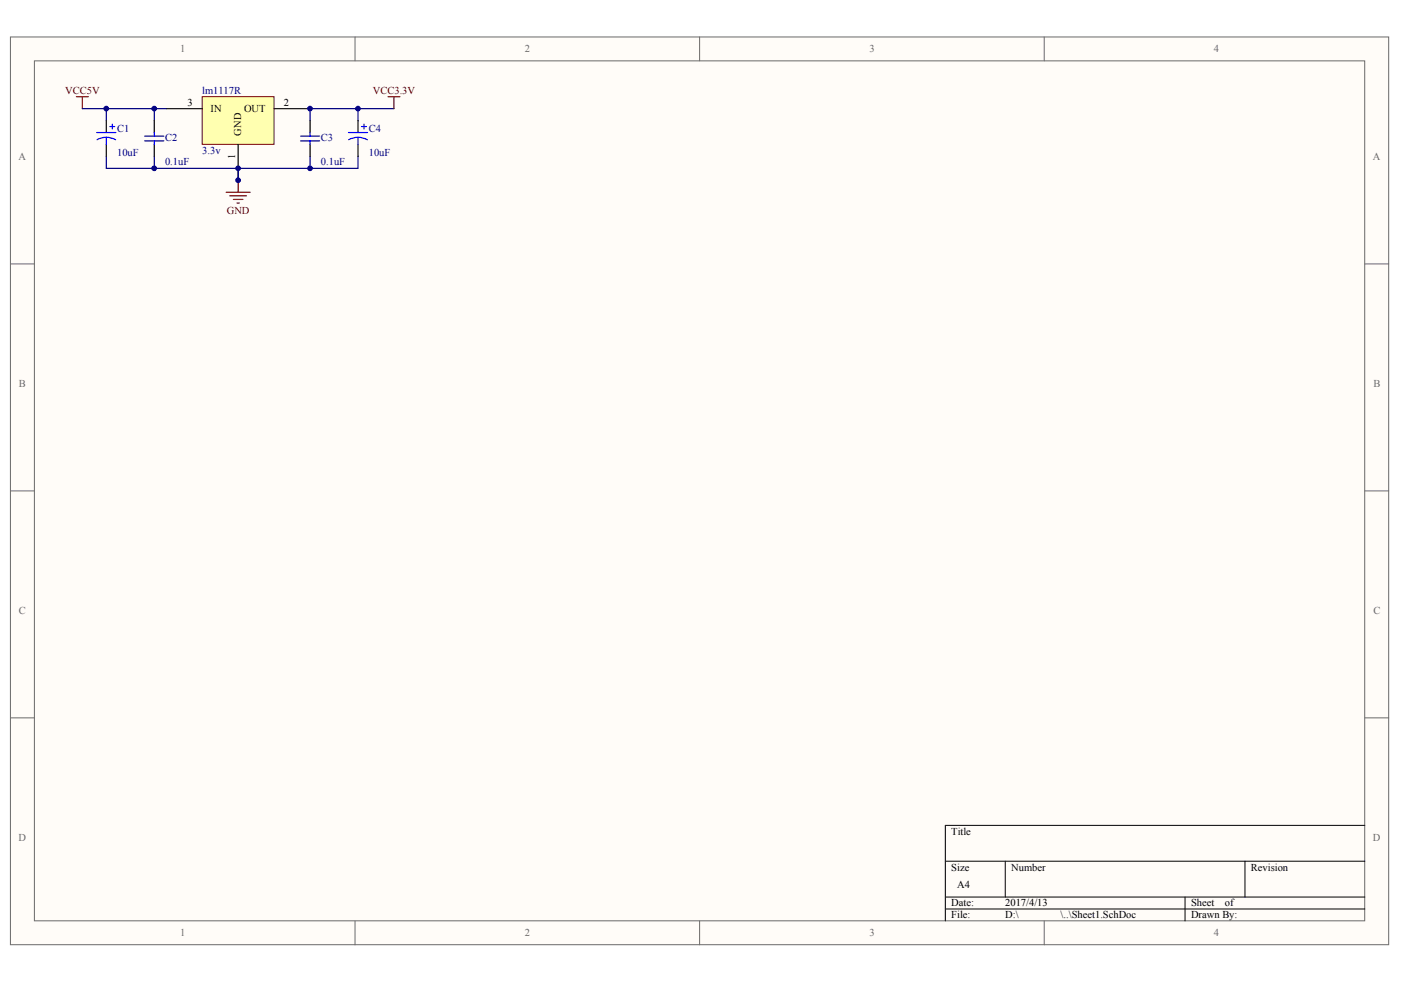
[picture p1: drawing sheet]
<svg xmlns="http://www.w3.org/2000/svg" width="287mm" height="202mm" viewBox="0 0 287 202" stroke-linecap="round" stroke-linejoin="round" font-family="sans-serif">
<g fill="#fffcf8" stroke="#696969" stroke-width=".2">
<path d="M2.1 7.6h282.2v185.9h-282.2z"/>
<path d="M7 12.5h272.4v176.1h-272.4z"/>
</g>
<path d="M72.7 7.6v4.9M143.2 7.6v4.9M213.8 7.6v4.9M2.1 54.1h4.9M279.4 54.1h4.9M2.1 100.5h4.9M279.4 100.5h4.9M2.1 147h4.9M279.4 147h4.9M72.7 188.6v4.9M143.2 188.6v4.9M213.8 188.6v4.9" fill="none" stroke="#696969" stroke-width=".2"/>
<path d="M193.5 176.4h85.9M205.8 176.4v7.3M254.9 176.4v7.3M279.4 169h-85.9v19.6M193.5 183.7h85.9M193.5 186.2h85.9M242.6 183.7v4.9" fill="none" stroke="#000" stroke-width=".2"/>
<path d="M41.4 19.8h14.7v9.8h-14.7z" fill="#ffffb0" stroke="#800000" stroke-width=".2"/>
<path d="M21.8 24.7v2.4M21.8 29.6v2.4M31.6 24.7v2.4M31.6 29.6v2.4M34 22.3h7.4M48.8 29.6v7.3M56.1 22.3h7.4M63.5 24.7v2.4M63.5 29.6v2.4M73.3 24.7v2.4M73.3 29.6v2.4" fill="none" stroke="#000" stroke-width=".25"/>
<path d="M15.6 19.8h2.5M16.9 19.8v2.5M79.4 19.8h2.5M80.7 19.8v2.5M46.3 39.4h4.9M48.8 36.9v2.5M47 40.1h3.5M47.8 40.8h1.9M48.5 41.6h.5" fill="none" stroke="#800000" stroke-width=".25"/>
<path d="M16.9 22.3h17.1M21.8 32v2.5h51.5v-2.5M21.8 22.3v2.4M31.6 22.3v2.4M31.6 32v2.5M48.8 34.5v2.4M63.5 32v2.5M73.3 22.3v2.4M80.7 22.3h-17.2v2.4" fill="none" stroke="#000080" stroke-width=".25"/>
<g fill="none" stroke="#00f" stroke-width=".25">
<path d="M19.8 27.1h3.9M21.8 28.1l1.1 .2 .8 .3M21.8 28.1l-1.2 .2-.7 .3M21.8 28.1v1.5M22.5 25.9h1M23 25.4v1M29.6 27.9h3.9M29.6 28.9h3.9M31.6 27.1v.8M31.6 28.9v.7M61.5 27.9h3.9M61.5 28.9h3.9"/>
<path d="M63.5 27.1v.8M63.5 28.9v.7M71.3 27.1h4M73.3 28.1l1.2 .2 .7 .3M73.3 28.1l-1.2 .2-.7 .3M73.3 28.1v1.5M74 25.9h1M74.5 25.4v1"/>
</g>
<g fill="#000080" stroke="#000080" stroke-width=".2">
<circle cx="21.8" cy="22.2" r=".48"/>
<circle cx="31.6" cy="34.5" r=".48"/>
<circle cx="31.6" cy="22.2" r=".48"/>
<circle cx="48.7" cy="36.9" r=".48"/>
<circle cx="48.7" cy="34.5" r=".48"/>
<circle cx="63.5" cy="34.5" r=".48"/>
<circle cx="63.5" cy="22.2" r=".48"/>
<circle cx="73.3" cy="22.2" r=".48"/>
</g>
<g font-size="2.2" fill="#696969">
<text x="36.9" y="10.7">1</text>
<text x="107.4" y="10.7">2</text>
<text x="178" y="10.7">3</text>
<text x="248.5" y="10.7">4</text>
<text x="3.8" y="32.7">A</text>
<text x="281.1" y="32.7">A</text>
<text x="3.9" y="79.2">B</text>
<text x="281.1" y="79.2">B</text>
<text x="3.9" y="125.7">C</text>
<text x="281.1" y="125.7">C</text>
<text x="3.8" y="172.2">D</text>
<text x="281.1" y="172.2">D</text>
<text x="36.9" y="191.8">1</text>
<text x="107.4" y="191.8">2</text>
<text x="178" y="191.8">3</text>
<text x="248.5" y="191.8">4</text>
</g>
<g font-size="2.2" fill="#800000">
<text x="13.3" y="19.3">VCC5V</text>
<text x="76.3" y="19.3">VCC3.3V</text>
<text x="46.4" y="43.7">GND</text>
</g>
<g font-size="2.2">
<text x="38.4" y="21.7">3</text>
<text x="43.1" y="22.9">IN</text>
<text x="50" y="22.9">OUT</text>
<text x="58.1" y="21.7">2</text>
<text x="194.8" y="171">Title</text>
<text x="194.8" y="178.3">Size</text>
<text x="207" y="178.3">Number</text>
<text x="256.1" y="178.3">Revision</text>
<text x="194.8" y="185.6">Date:</text>
<text x="196" y="182">A4</text>
<text x="205.8" y="185.6">2017/4/13</text>
<text x="243.8" y="185.6">Sheet</text>
<text x="250.8" y="185.6">of</text>
<text x="194.8" y="188.1">File:</text>
<text x="205.8" y="188.1">D:\</text>
<text x="217.1" y="188.1">\..\Sheet1.SchDoc</text>
<text x="243.8" y="188.1">Drawn By:</text>
</g>
<g font-size="2.2" fill="#000080">
<text x="41.4" y="19.3">lm1117R</text>
<text x="24" y="27.1">C1</text>
<text x="33.8" y="28.8">C2</text>
<text x="65.7" y="28.8">C3</text>
<text x="75.5" y="27.1">C4</text>
<text x="24" y="32">10uF</text>
<text x="33.8" y="33.7">0.1uF</text>
<text x="41.4" y="31.5">3.3v</text>
<text x="65.7" y="33.7">0.1uF</text>
<text x="75.5" y="32">10uF</text>
</g>
<g font-size="2.1">
<text x="49.4" y="27.9" transform="rotate(-90 49.4 27.9)">GND</text>
<text x="48.1" y="32.6" transform="rotate(-90 48.1 32.6)">1</text>
</g>
</svg>
